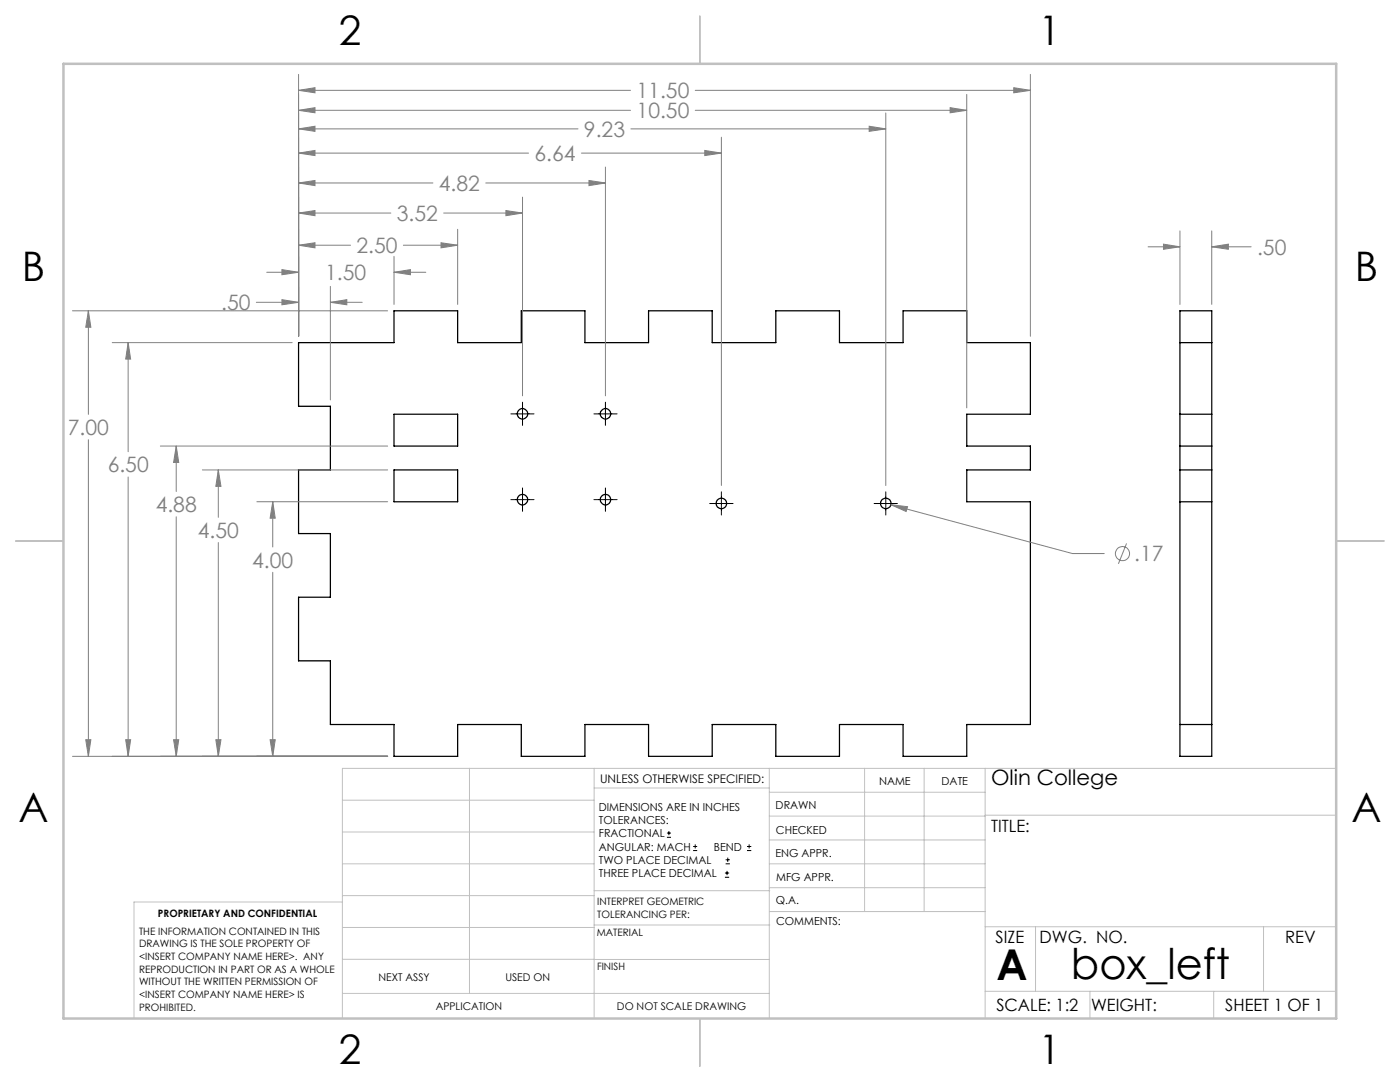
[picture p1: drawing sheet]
<svg xmlns="http://www.w3.org/2000/svg" width="279mm" height="216mm" viewBox="0 0 279 216" stroke-linecap="round" stroke-linejoin="round" font-family="sans-serif">
<g fill="none" stroke="#000" stroke-width=".25">
<path d="M59.6 68.4h19v-6.4h12.7v6.4h12.7v-6.4h12.7v6.4h12.7v-6.4h12.7v6.4h12.7v-6.4h12.7v6.4h12.7v-6.4h12.7v6.4h12.7v14.3h-12.7v6.3h12.7v4.8h-12.7v6.3h12.7v44.5h-12.7v6.3h-12.7v-6.3h-12.7v6.3h-12.7v-6.3h-12.7v6.3h-12.7v-6.3h-12.7v6.3h-12.7v-6.3h-12.7v6.3h-12.7v-6.3h-12.7v-12.7h-6.3v-12.7h6.3v-12.7h-6.3v-12.7h6.3v-12.7h-6.3zM235.5 62h6.3v88.9h-6.3zM235.5 68.4h6.3M78.6 93.8h12.7v6.3h-12.7zM78.6 82.7h12.7v6.3h-12.7zM235.5 93.8h6.3M235.5 82.7h6.3M235.5 89h6.3M235.5 100.1h6.3M235.5 144.6h6.3"/>
<circle cx="104.3" cy="82.6" r="1.04"/>
<circle cx="104.3" cy="99.7" r="1.05"/>
<circle cx="120.8" cy="82.6" r="1.04"/>
<circle cx="120.9" cy="99.7" r="1.05"/>
<circle cx="144" cy="100.5" r="1.05"/>
<circle cx="176.8" cy="100.5" r="1.05"/>
</g>
<g fill="none" stroke="#808080" stroke-width=".2">
<path d="M59.6 18l3.3-.5v1zM59.6 14.9v52.2M59.6 18h66.2M138.7 18h66.9M192.9 18.8v62.6M202.3 17.5l3.3 .5-3.3 .5zM205.6 14.9v52.2M59.6 22l3.3-.5v1zM59.6 36.5l3.3-.5v1zM59.6 30.6l3.3-.6v1zM59.6 25.7l3.3-.5v1zM59.6 22h66.2"/>
<path d="M59.6 36.5h26.8M59.6 30.6h45.9M59.6 25.7h55.8M96.9 36.5h23.9M104.3 39.3v39.7M116 30.6h28M117.5 36l3.3 .5-3.3 .5zM120.8 33.3v45.7M125.9 25.7h50.9M138.7 22h54.2M140.7 30l3.3 .6-3.3 .4zM144 27.4v69.5"/>
<path d="M173.5 25.2l3.3 .5-3.3 .5zM176.8 22.5v74.4M189.6 21.5l3.3 .5-3.3 .5zM53.2 54.3h6.4M56.3 53.8l3.3 .5-3.3 .5zM56.3 59.8l3.3 .5-3.3 .5zM59.6 48.9l3.3-.5v1.1zM59.6 42.5l3.3-.5v1zM59.6 48.9h10.4M59.6 42.5h18.4M65.9 57.2v22.6M78.6 54.3l3.3-.5v1z"/>
<path d="M78.6 51.2v9.5M78.6 54.3h6.4M80.5 48.9h10.8M88 48.4l3.3 .5-3.3 .6zM88.5 42.5h15.8M91.3 45.8v14.9M101 42l3.3 .5-3.3 .5zM229.1 49.2h6.4M232.2 48.7l3.3 .5-3.3 .5zM235.5 46.1v14.6M241.8 49.2l3.3-.5v1zM241.8 46.1v14.6"/>
<path d="M241.8 49.2h7.9M14.5 62h62.9M17.6 62l.5 3.3h-1zM17.6 62v20.7M22.4 68.4h35.9M25.6 68.4l.5 3.2h-1zM25.6 68.4v21.7M51.2 60.3h8.4M65.9 60.3l3.3-.5v1zM65.9 60.3h6.4M17.6 87.7v63.2M25.6 95.2v55.7"/>
<path d="M32 89h45.4M35.2 89l.5 3.3h-1.1zM35.2 89v9.1M40.4 93.8h37M43.6 93.8l.5 3.2h-1zM43.6 93.8v9.4M35.2 103.1v47.8M43.6 108.3v42.6M51.3 100.1h26.1M54.4 100.1l.5 3.3h-1zM54.4 100.1v9M54.4 114.2v36.7"/>
<path d="M177.8 100.7l3.3 .4-.3 1zM177.8 100.7l36.2 9.8h6.4M224.8 108.4l-1.6 4.1M14.5 150.9h62.9M17.1 147.6h1l-.5 3.3zM25.1 147.6h1l-.5 3.3zM34.6 147.6h1.1l-.5 3.3zM43.1 147.6h1l-.5 3.3zM53.9 147.6h1l-.5 3.3z"/>
<circle cx="224" cy="110.5" r="1.41"/>
</g>
<g fill="none" stroke="#000" stroke-width=".2">
<path d="M102 99.7h4.6M102 82.6h4.6M104.3 80.3v4.6M104.3 97.4v4.6M118.5 99.7h4.7M118.5 82.6h4.7M120.8 80.3v4.6M120.8 97.4v4.6M144 98.1v4.7M176.8 98.1v4.7M141.6 100.5h4.7M174.4 100.5h4.7"/>
<path d="M133.1 167.1h.8M133.1 166.2h.8M133.5 165.8v.9M138.3 169.7h.8M138.3 168.9h.8M138.7 168.5v.8M144.7 175h.8M144.7 174.2h.8M144.8 172.4h.9M144.8 171.6h.9M145.1 173.8v.8M145.2 171.1v.9"/>
<path d="M149.1 169.7h.8M149.1 168.9h.8M149.5 168.5v.8"/>
</g>
<g fill="none" stroke="#c0c0c0" stroke-width=".2">
<path d="M68.3 159.7h50.3M93.7 153.3v44.9M118.6 153.3v49.9M118.6 157.2h34.9M153.5 153.3v49.9M153.5 158.1h43.1M172.5 153.3v28.6M184.4 153.3v28.6M196.6 153.3v49.9M266.7 153.3h-198.4v49.9M68.3 178.7h50.3M68.3 172.4h50.3"/>
<path d="M68.3 166h50.3M68.3 180h-41.6v23.2M118.6 177.7h35M153.5 167.6h43.1M153.5 162.8h43.1M153.5 172.4h43.1M153.5 177.1h43.1M196.6 162.7h70.1M68.3 198.2h85.2M68.3 191.4l85.2 .1M68.3 185.1h50.3M118.6 184.6h35"/>
<path d="M153.6 181.9h43M196.6 197.8h70.1M196.6 184.9h70.1M206.7 184.9v12.9M217.5 197.8v5.4M242.2 197.8v5.4M252.2 184.9v12.9"/>
</g>
<path d="M139.7 3.2v9.5M3.1 107.9h9.6M266.7 107.9h9.5M139.7 203.2v9.6" fill="none" stroke="#c0c0c0" stroke-width=".25"/>
<path d="M12.7 12.7h254v190.5h-254z" fill="none" stroke="#c0c0c0" stroke-width=".5"/>
<path d="M59.6 18l3.3-.5v1zM202.3 17.5l3.3 .5-3.3 .5zM56.3 53.8l3.3 .5-3.3 .5zM78.6 54.3l3.3-.5v1zM59.6 48.9l3.3-.5v1.1zM88 48.4l3.3 .5-3.3 .6zM59.6 22l3.3-.5v1zM189.6 21.5l3.3 .5-3.3 .5zM56.3 59.8l3.3 .5-3.3 .5zM65.9 60.3l3.3-.5v1zM59.6 42.5l3.3-.5v1zM101 42l3.3 .5-3.3 .5zM59.6 36.5l3.3-.5v1zM117.5 36l3.3 .5-3.3 .5zM59.6 30.6l3.3-.6v1zM140.7 30l3.3 .6-3.3 .4zM59.6 25.7l3.3-.5v1zM173.5 25.2l3.3 .5-3.3 .5zM17.6 62l.5 3.3h-1zM17.1 147.6h1l-.5 3.3zM25.6 68.4l.5 3.2h-1zM25.1 147.6h1l-.5 3.3zM54.4 100.1l.5 3.3h-1zM53.9 147.6h1l-.5 3.3zM43.6 93.8l.5 3.2h-1zM43.1 147.6h1l-.5 3.3zM35.2 89l.5 3.3h-1.1zM34.6 147.6h1.1l-.5 3.3zM177.8 100.7l3 1.4 .3-1zM241.8 49.2l3.3-.5v1zM232.2 48.7l3.3 .5-3.3 .5z" fill="#808080"/>
<g font-size="8.5">
<text x="198.9" y="195.5">A</text>
<text x="213.7" y="195.4">box_left</text>
</g>
<g font-size="8.1">
<text x="67.6" y="8.9">2</text>
<text x="207.3" y="8.9">1</text>
<text x="4.4" y="56.2">B</text>
<text x="270.4" y="56.2">B</text>
<text x="3.7" y="164.1">A</text>
<text x="269.7" y="164.1">A</text>
<text x="67.6" y="212.4">2</text>
<text x="207.3" y="212.4">1</text>
</g>
<g font-size="4.2" fill="#808080">
<text x="127" y="19.6">11.50</text>
<text x="127" y="23.6">10.50</text>
<text x="116.5" y="27.3">9.23</text>
<text x="106.7" y="32.1">6.64</text>
<text x="87.6" y="38.1">4.82</text>
<text x="79.2" y="44.1">3.52</text>
<text x="71.1" y="50.5">2.50</text>
<text x="250.9" y="50.8">.50</text>
<text x="64.9" y="55.9">1.50</text>
<text x="44.1" y="61.9">.50</text>
<text x="13.5" y="86.8">7.00</text>
<text x="21.5" y="94.2">6.50</text>
<text x="31.1" y="102.2">4.88</text>
<text x="39.5" y="107.3">4.50</text>
<text x="50.3" y="113.3">4.00</text>
<text x="226.4" y="112">.17</text>
</g>
<text font-size="4.2" x="197.8" y="156.7">Olin College</text>
<g font-size="3.4">
<text x="197.8" y="166">TITLE:</text>
<text x="198.7" y="188.1">SIZE</text>
<text x="207.5" y="188.1">DWG. NO.</text>
<text x="256.5" y="188.2">REV</text>
<text x="198.8" y="201.7">SCALE: 1:2</text>
<text x="217.7" y="201.8">WEIGHT:</text>
<text x="244.5" y="201.7">SHEET 1 OF 1</text>
</g>
<text font-size="2.4" x="119.8" y="156.2">UNLESS OTHERWISE SPECIFIED:</text>
<g font-size="2.2">
<text x="119.5" y="161.8">DIMENSIONS ARE IN INCHES</text>
<text x="154.8" y="161.4">DRAWN</text>
<text x="175.4" y="156.6">NAME</text>
<text x="187.9" y="156.7">DATE</text>
<text x="119.5" y="164.4">TOLERANCES:</text>
<text x="119.5" y="167.1">FRACTIONAL</text>
<text x="154.9" y="166.3">CHECKED</text>
<text x="119.5" y="169.7">ANGULAR: MACH</text>
<text x="119.5" y="172.4">TWO PLACE DECIMAL</text>
<text x="142.5" y="169.7">BEND</text>
<text x="154.8" y="171">ENG APPR.</text>
<text x="119.5" y="175">THREE PLACE DECIMAL</text>
<text x="154.9" y="175.7">MFG APPR.</text>
<text x="154.9" y="180.4">Q.A.</text>
<text x="154.9" y="184.6">COMMENTS:</text>
</g>
<g font-size="2.1">
<text x="75.5" y="195.7">NEXT ASSY</text>
<text x="100.9" y="195.7">USED ON</text>
<text x="86.9" y="201.5">APPLICATION</text>
<text x="123.1" y="201.6">DO NOT SCALE DRAWING</text>
</g>
<g font-size="2">
<text x="31.5" y="182.9">PROPRIETARY AND CONFIDENTIAL</text>
<text x="119.2" y="180.6">INTERPRET GEOMETRIC</text>
<text x="119.2" y="183.1">TOLERANCING PER:</text>
<text x="27.8" y="186.5">THE INFORMATION CONTAINED IN THIS</text>
<text x="27.8" y="189">DRAWING IS THE SOLE PROPERTY OF</text>
<text x="27.8" y="191.6">&lt;INSERT COMPANY NAME HERE&gt;. ANY</text>
<text x="119.1" y="186.7">MATERIAL</text>
<text x="27.8" y="194.1">REPRODUCTION IN PART OR AS A WHOLE</text>
<text x="27.8" y="196.6">WITHOUT THE WRITTEN PERMISSION OF</text>
<text x="119.1" y="193.5">FINISH</text>
<text x="27.8" y="199.1">&lt;INSERT COMPANY NAME HERE&gt; IS</text>
<text x="27.8" y="201.7">PROHIBITED.</text>
</g>
</svg>
